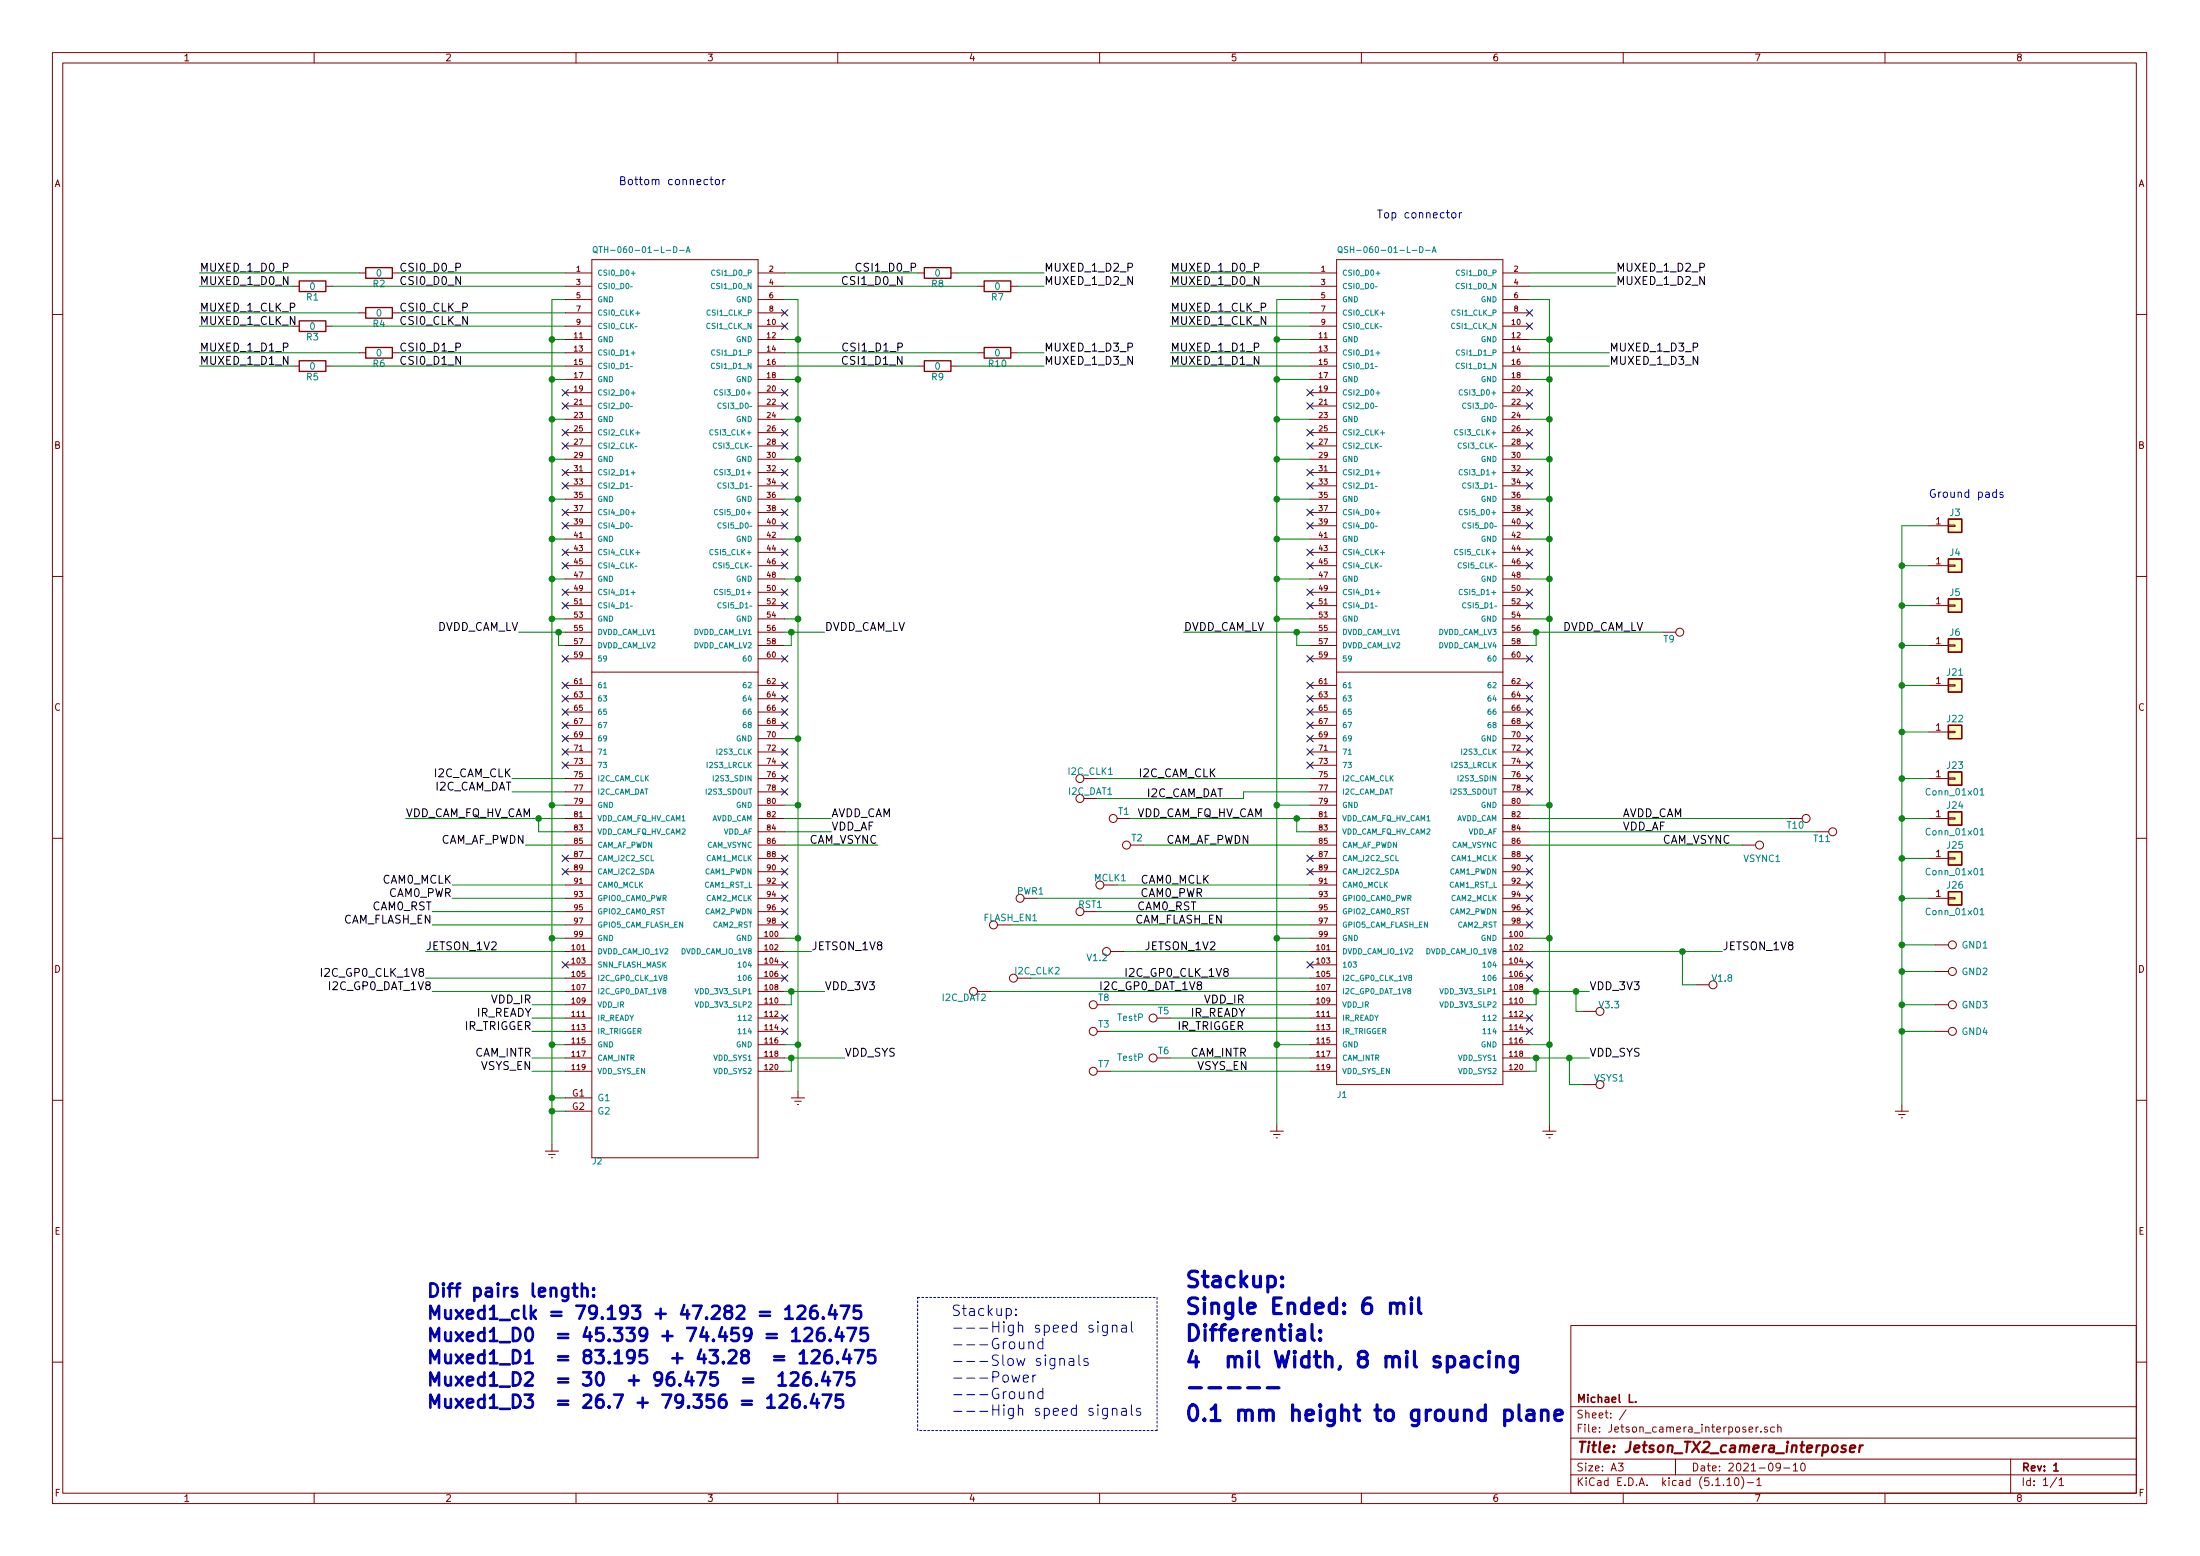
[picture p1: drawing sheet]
EESchema Schematic File Version 4
EELAYER 30 0
EELAYER END
$Descr A3 16535 11693
encoding utf-8
Sheet 1 1
Title "Jetson_TX2_camera_interposer"
Date "2021-09-10"
Rev "1"
Comp "Michael L."
Comment1 ""
Comment2 ""
Comment3 ""
Comment4 ""
$EndDescr
$Comp
L TX2_Symbols:QTH-060-01-L-D-A J2
U 1 1
P 4800 5050
F 0 "J2" H 4450 1350 45  0000 L BNN
F 1 "QTH-060-01-L-D-A" H 4450 8200 45  0000 L BNN
F 2 "TX2_Footprints:QTH-060-01-L-D-A" H 4480 8200 20  0001 C CNN
F 3 "" H 4450 8050 60  0001 C CNN
	1    4800 5050
	1    0    0    -1  
$EndComp
Text Notes 8900 10700 0    118  ~ 24
Stackup:\nSingle Ended: 6 mil\nDifferential:\n4  mil Width, 8 mil spacing\n-----\n0.1 mm height to ground plane\n
Text Label 3850 5850 2    60   ~ 0
I2C_CAM_CLK
Text Label 3850 5950 2    60   ~ 0
I2C_CAM_DAT
Text Label 3200 7350 2    60   ~ 0
I2C_GP0_CLK_1V8
Text Label 3250 7450 2    60   ~ 0
I2C_GP0_DAT_1V8
Text Label 3400 6650 2    60   ~ 0
CAM0_MCLK
Text Label 3400 6750 2    60   ~ 0
CAM0_PWR
Text Label 3250 6850 2    60   ~ 0
CAM0_RST
Text Label 3250 6950 2    60   ~ 0
CAM_FLASH_EN
Text Label 6600 6350 2    60   ~ 0
CAM_VSYNC
$Comp
L power:Earth #PWR01
U 1 1
P 4150 8600
F 0 "#PWR01" H 4150 8350 50  0001 C CNN
F 1 "Earth" H 4150 8450 50  0001 C CNN
F 2 "" H 4150 8600 50  0000 C CNN
F 3 "" H 4150 8600 50  0000 C CNN
	1    4150 8600
	1    0    0    -1  
$EndComp
$Comp
L power:Earth #PWR02
U 1 1
P 6000 8200
F 0 "#PWR02" H 6000 7950 50  0001 C CNN
F 1 "Earth" H 6000 8050 50  0001 C CNN
F 2 "" H 6000 8200 50  0000 C CNN
F 3 "" H 6000 8200 50  0000 C CNN
	1    6000 8200
	1    0    0    -1  
$EndComp
NoConn ~ 4250 7250
NoConn ~ 4250 6450
NoConn ~ 4250 6550
NoConn ~ 4250 4950
NoConn ~ 4250 5150
NoConn ~ 4250 5250
NoConn ~ 4250 5350
NoConn ~ 4250 5450
NoConn ~ 4250 5550
NoConn ~ 4250 5650
NoConn ~ 4250 5750
NoConn ~ 4250 4450
NoConn ~ 4250 4550
NoConn ~ 4250 4150
NoConn ~ 4250 4250
NoConn ~ 4250 3950
NoConn ~ 4250 3850
NoConn ~ 5900 7250
NoConn ~ 5900 7350
NoConn ~ 5900 7650
NoConn ~ 5900 7750
NoConn ~ 5900 6450
NoConn ~ 5900 6550
NoConn ~ 5900 6650
NoConn ~ 5900 5650
NoConn ~ 5900 5750
NoConn ~ 5900 5850
NoConn ~ 5900 5950
NoConn ~ 5900 5150
NoConn ~ 5900 5250
NoConn ~ 5900 5350
NoConn ~ 5900 5450
NoConn ~ 5900 4950
NoConn ~ 5900 4450
NoConn ~ 5900 4550
NoConn ~ 5900 4150
NoConn ~ 5900 4250
NoConn ~ 5900 3850
NoConn ~ 5900 3950
Text Label 6100 7150 0    60   ~ 0
JETSON_1V8
Text Notes 7150 10650 0    79   ~ 0
Stackup:\n---High speed signal\n---Ground\n---Slow signals\n---Power\n---Ground\n---High speed signals
$Comp
L TX2_Symbols:QSH-060-01-L-D-A J1
U 1 1
P 10400 5050
F 0 "J1" H 10050 1850 45  0000 L BNN
F 1 "QSH-060-01-L-D-A" H 10050 8200 45  0000 L BNN
F 2 "TX2_Footprints:QSH-060-01-L-D-A" H 10080 8200 20  0001 C CNN
F 3 "" H 10050 8050 60  0001 C CNN
	1    10400 5050
	1    0    0    -1  
$EndComp
Text Label 3200 7150 0    60   ~ 0
JETSON_1V2
Text Label 6900 2050 2    60   ~ 0
CSI1_D0_P
Text Label 6800 2150 2    60   ~ 0
CSI1_D0_N
Text Label 6800 2650 2    60   ~ 0
CSI1_D1_P
Text Label 6800 2750 2    60   ~ 0
CSI1_D1_N
Text Label 3000 2050 0    60   ~ 0
CSI0_D0_P
Text Label 3000 2150 0    60   ~ 0
CSI0_D0_N
Text Label 3000 2350 0    60   ~ 0
CSI0_CLK_P
Text Label 3000 2450 0    60   ~ 0
CSI0_CLK_N
Text Label 3000 2650 0    60   ~ 0
CSI0_D1_P
Text Label 3000 2750 0    60   ~ 0
CSI0_D1_N
Text Notes 4650 1400 0    60   ~ 0
Bottom connector
Text Notes 10350 1650 0    60   ~ 0
Top connector
$Comp
L TX2_Symbols:R R1
U 1 1
P 2350 2150
F 0 "R1" V 2430 2150 50  0000 C CNN
F 1 "0" V 2350 2150 50  0000 C CNN
F 2 "TX2_Footprints:R_0805" V 2280 2150 50  0001 C CNN
F 3 "" H 2350 2150 50  0001 C CNN
	1    2350 2150
	0    1    1    0   
$EndComp
$Comp
L TX2_Symbols:R R4
U 1 1
P 2850 2350
F 0 "R4" V 2930 2350 50  0000 C CNN
F 1 "0" V 2850 2350 50  0000 C CNN
F 2 "TX2_Footprints:R_0805" V 2780 2350 50  0001 C CNN
F 3 "" H 2850 2350 50  0001 C CNN
	1    2850 2350
	0    1    1    0   
$EndComp
$Comp
L TX2_Symbols:R R6
U 1 1
P 2850 2650
F 0 "R6" V 2930 2650 50  0000 C CNN
F 1 "0" V 2850 2650 50  0000 C CNN
F 2 "TX2_Footprints:R_0805" V 2780 2650 50  0001 C CNN
F 3 "" H 2850 2650 50  0001 C CNN
	1    2850 2650
	0    1    1    0   
$EndComp
$Comp
L TX2_Symbols:R R3
U 1 1
P 2350 2450
F 0 "R3" V 2430 2450 50  0000 C CNN
F 1 "0" V 2350 2450 50  0000 C CNN
F 2 "TX2_Footprints:R_0805" V 2280 2450 50  0001 C CNN
F 3 "" H 2350 2450 50  0001 C CNN
	1    2350 2450
	0    1    1    0   
$EndComp
$Comp
L TX2_Symbols:R R5
U 1 1
P 2350 2750
F 0 "R5" V 2430 2750 50  0000 C CNN
F 1 "0" V 2350 2750 50  0000 C CNN
F 2 "TX2_Footprints:R_0805" V 2280 2750 50  0001 C CNN
F 3 "" H 2350 2750 50  0001 C CNN
	1    2350 2750
	0    1    1    0   
$EndComp
$Comp
L TX2_Symbols:R R7
U 1 1
P 7500 2150
F 0 "R7" V 7580 2150 50  0000 C CNN
F 1 "0" V 7500 2150 50  0000 C CNN
F 2 "TX2_Footprints:R_0805" V 7430 2150 50  0001 C CNN
F 3 "" H 7500 2150 50  0001 C CNN
	1    7500 2150
	0    1    1    0   
$EndComp
$Comp
L TX2_Symbols:R R8
U 1 1
P 7050 2050
F 0 "R8" V 7130 2050 50  0000 C CNN
F 1 "0" V 7050 2050 50  0000 C CNN
F 2 "TX2_Footprints:R_0805" V 6980 2050 50  0001 C CNN
F 3 "" H 7050 2050 50  0001 C CNN
	1    7050 2050
	0    1    1    0   
$EndComp
$Comp
L TX2_Symbols:R R10
U 1 1
P 7500 2650
F 0 "R10" V 7580 2650 50  0000 C CNN
F 1 "0" V 7500 2650 50  0000 C CNN
F 2 "TX2_Footprints:R_0805" V 7430 2650 50  0001 C CNN
F 3 "" H 7500 2650 50  0001 C CNN
	1    7500 2650
	0    1    1    0   
$EndComp
$Comp
L TX2_Symbols:R R9
U 1 1
P 7050 2750
F 0 "R9" V 7130 2750 50  0000 C CNN
F 1 "0" V 7050 2750 50  0000 C CNN
F 2 "TX2_Footprints:R_0805" V 6980 2750 50  0001 C CNN
F 3 "" H 7050 2750 50  0001 C CNN
	1    7050 2750
	0    1    1    0   
$EndComp
Text Label 7850 2050 0    60   ~ 0
MUXED_1_D2_P
Text Label 7850 2150 0    60   ~ 0
MUXED_1_D2_N
Text Label 7850 2650 0    60   ~ 0
MUXED_1_D3_P
Text Label 7850 2750 0    60   ~ 0
MUXED_1_D3_N
Text Label 1500 2050 0    60   ~ 0
MUXED_1_D0_P
Text Label 1500 2150 0    60   ~ 0
MUXED_1_D0_N
Text Label 1500 2350 0    60   ~ 0
MUXED_1_CLK_P
Text Label 1500 2450 0    60   ~ 0
MUXED_1_CLK_N
Text Label 1500 2650 0    60   ~ 0
MUXED_1_D1_P
Text Label 1500 2750 0    60   ~ 0
MUXED_1_D1_N
NoConn ~ 5900 3250
NoConn ~ 5900 3350
NoConn ~ 5900 3550
NoConn ~ 5900 3650
Text Label 12150 2050 0    60   ~ 0
MUXED_1_D2_P
Text Label 12150 2150 0    60   ~ 0
MUXED_1_D2_N
Text Label 12100 2650 0    60   ~ 0
MUXED_1_D3_P
Text Label 12100 2750 0    60   ~ 0
MUXED_1_D3_N
Text Label 8800 2050 0    60   ~ 0
MUXED_1_D0_P
Text Label 8800 2150 0    60   ~ 0
MUXED_1_D0_N
Text Label 8800 2350 0    60   ~ 0
MUXED_1_CLK_P
Text Label 8800 2450 0    60   ~ 0
MUXED_1_CLK_N
Text Label 8800 2650 0    60   ~ 0
MUXED_1_D1_P
Text Label 8800 2750 0    60   ~ 0
MUXED_1_D1_N
$Comp
L TX2_Symbols:Conn_01x01 J3
U 1 1
P 14700 3950
F 0 "J3" H 14700 4050 50  0000 C CNN
F 1 "Conn_01x01" H 14700 3850 50  0001 C CNN
F 2 "TX2_Footprints:ground_probe" H 14700 3950 50  0001 C CNN
F 3 "" H 14700 3950 50  0001 C CNN
	1    14700 3950
	1    0    0    -1  
$EndComp
Text Notes 14500 3750 0    60   ~ 0
Ground pads
$Comp
L TX2_Symbols:Conn_01x01 J4
U 1 1
P 14700 4250
F 0 "J4" H 14700 4350 50  0000 C CNN
F 1 "Conn_01x01" H 14700 4150 50  0001 C CNN
F 2 "TX2_Footprints:ground_probe" H 14700 4250 50  0001 C CNN
F 3 "" H 14700 4250 50  0001 C CNN
	1    14700 4250
	1    0    0    -1  
$EndComp
$Comp
L TX2_Symbols:Conn_01x01 J5
U 1 1
P 14700 4550
F 0 "J5" H 14700 4650 50  0000 C CNN
F 1 "Conn_01x01" H 14700 4450 50  0001 C CNN
F 2 "TX2_Footprints:ground_probe" H 14700 4550 50  0001 C CNN
F 3 "" H 14700 4550 50  0001 C CNN
	1    14700 4550
	1    0    0    -1  
$EndComp
$Comp
L TX2_Symbols:Conn_01x01 J6
U 1 1
P 14700 4850
F 0 "J6" H 14700 4950 50  0000 C CNN
F 1 "Conn_01x01" H 14700 4750 50  0001 C CNN
F 2 "TX2_Footprints:ground_probe" H 14700 4850 50  0001 C CNN
F 3 "" H 14700 4850 50  0001 C CNN
	1    14700 4850
	1    0    0    -1  
$EndComp
$Comp
L power:Earth #PWR05
U 1 1
P 14300 8300
F 0 "#PWR05" H 14300 8050 50  0001 C CNN
F 1 "Earth" H 14300 8150 50  0001 C CNN
F 2 "" H 14300 8300 50  0000 C CNN
F 3 "" H 14300 8300 50  0000 C CNN
	1    14300 8300
	1    0    0    -1  
$EndComp
NoConn ~ 5900 2950
NoConn ~ 5900 3050
NoConn ~ 4250 2950
NoConn ~ 4250 3050
NoConn ~ 4250 3250
NoConn ~ 4250 3350
NoConn ~ 4250 3550
NoConn ~ 4250 3650
NoConn ~ 5900 2350
NoConn ~ 5900 2450
NoConn ~ 11500 2350
NoConn ~ 11500 2450
Text Notes 3200 10600 0    98   ~ 20
Diff pairs length:\nMuxed1_clk = 79.193 + 47.282 = 126.475\nMuxed1_D0  = 45.339 + 74.459 = 126.475\nMuxed1_D1  = 83.195  + 43.28  = 126.475\nMuxed1_D2  = 30  + 96.475  =  126.475\nMuxed1_D3  = 26.7 + 79.356 = 126.475
$Comp
L TX2_Symbols:Conn_01x01 J21
U 1 1
P 14700 5150
F 0 "J21" H 14700 5250 50  0000 C CNN
F 1 "Conn_01x01" H 14700 5050 50  0001 C CNN
F 2 "TX2_Footprints:ground_probe" H 14700 5150 50  0001 C CNN
F 3 "" H 14700 5150 50  0001 C CNN
	1    14700 5150
	1    0    0    -1  
$EndComp
$Comp
L TX2_Symbols:Conn_01x01 J23
U 1 1
P 14700 5850
F 0 "J23" H 14700 5950 50  0000 C CNN
F 1 "Conn_01x01" H 14700 5750 50  0000 C CNN
F 2 "TX2_Footprints:ground_probe" H 14700 5850 50  0001 C CNN
F 3 "" H 14700 5850 50  0001 C CNN
	1    14700 5850
	1    0    0    -1  
$EndComp
$Comp
L TX2_Symbols:Conn_01x01 J22
U 1 1
P 14700 5500
F 0 "J22" H 14700 5600 50  0000 C CNN
F 1 "Conn_01x01" H 14700 5400 50  0001 C CNN
F 2 "TX2_Footprints:ground_probe" H 14700 5500 50  0001 C CNN
F 3 "" H 14700 5500 50  0001 C CNN
	1    14700 5500
	1    0    0    -1  
$EndComp
$Comp
L TX2_Symbols:Conn_01x01 J24
U 1 1
P 14700 6150
F 0 "J24" H 14700 6250 50  0000 C CNN
F 1 "Conn_01x01" H 14700 6050 50  0000 C CNN
F 2 "TX2_Footprints:ground_probe" H 14700 6150 50  0001 C CNN
F 3 "" H 14700 6150 50  0001 C CNN
	1    14700 6150
	1    0    0    -1  
$EndComp
$Comp
L TX2_Symbols:Conn_01x01 J25
U 1 1
P 14700 6450
F 0 "J25" H 14700 6550 50  0000 C CNN
F 1 "Conn_01x01" H 14700 6350 50  0000 C CNN
F 2 "TX2_Footprints:ground_probe" H 14700 6450 50  0001 C CNN
F 3 "" H 14700 6450 50  0001 C CNN
	1    14700 6450
	1    0    0    -1  
$EndComp
NoConn ~ 11500 6450
NoConn ~ 11500 6550
NoConn ~ 11500 6650
NoConn ~ 5900 6750
NoConn ~ 5900 6850
NoConn ~ 5900 6950
NoConn ~ 11500 6750
NoConn ~ 11500 6850
NoConn ~ 11500 6950
NoConn ~ 11500 7250
NoConn ~ 11500 7350
NoConn ~ 11500 7650
NoConn ~ 11500 7750
$Comp
L power:Earth #PWR03
U 1 1
P 9600 8450
F 0 "#PWR03" H 9600 8200 50  0001 C CNN
F 1 "Earth" H 9600 8300 50  0001 C CNN
F 2 "" H 9600 8450 50  0000 C CNN
F 3 "" H 9600 8450 50  0000 C CNN
	1    9600 8450
	1    0    0    -1  
$EndComp
$Comp
L power:Earth #PWR04
U 1 1
P 11650 8450
F 0 "#PWR04" H 11650 8200 50  0001 C CNN
F 1 "Earth" H 11650 8300 50  0001 C CNN
F 2 "" H 11650 8450 50  0000 C CNN
F 3 "" H 11650 8450 50  0000 C CNN
	1    11650 8450
	1    0    0    -1  
$EndComp
NoConn ~ 9850 7250
NoConn ~ 9850 4950
NoConn ~ 9850 5150
NoConn ~ 9850 5250
NoConn ~ 9850 5350
NoConn ~ 9850 5450
NoConn ~ 9850 5550
NoConn ~ 9850 5650
NoConn ~ 9850 5750
NoConn ~ 9850 6450
NoConn ~ 9850 6550
Text Label 9150 5850 2    60   ~ 0
I2C_CAM_CLK
Text Label 9200 6000 2    60   ~ 0
I2C_CAM_DAT
Text Label 9100 6650 2    60   ~ 0
CAM0_MCLK
Text Label 9050 6750 2    60   ~ 0
CAM0_PWR
Text Label 9000 6850 2    60   ~ 0
CAM0_RST
Text Label 9200 6950 2    60   ~ 0
CAM_FLASH_EN
Text Label 9150 7150 2    60   ~ 0
JETSON_1V2
Text Label 9250 7350 2    60   ~ 0
I2C_GP0_CLK_1V8
Text Label 9050 7450 2    60   ~ 0
I2C_GP0_DAT_1V8
Text Label 12500 6350 0    60   ~ 0
CAM_VSYNC
Text Label 12950 7150 0    60   ~ 0
JETSON_1V8
NoConn ~ 11500 2950
NoConn ~ 11500 3050
NoConn ~ 11500 3250
NoConn ~ 11500 3350
NoConn ~ 11500 3550
NoConn ~ 11500 3650
NoConn ~ 11500 3850
NoConn ~ 11500 3950
NoConn ~ 11500 4150
NoConn ~ 11500 4250
NoConn ~ 11500 4450
NoConn ~ 11500 4550
NoConn ~ 11500 4950
NoConn ~ 11500 5150
NoConn ~ 11500 5250
NoConn ~ 11500 5350
NoConn ~ 11500 5450
NoConn ~ 11500 5550
NoConn ~ 11500 5650
NoConn ~ 11500 5750
NoConn ~ 11500 5850
NoConn ~ 11500 5950
NoConn ~ 9850 2950
NoConn ~ 9850 3050
NoConn ~ 9850 3250
NoConn ~ 9850 3350
NoConn ~ 9850 3550
NoConn ~ 9850 3650
NoConn ~ 9850 3850
NoConn ~ 9850 3950
NoConn ~ 9850 4150
NoConn ~ 9850 4250
NoConn ~ 9850 4450
NoConn ~ 9850 4550
Text Label 8900 4750 0    60   ~ 0
DVDD_CAM_LV
Text Label 11750 4750 0    60   ~ 0
DVDD_CAM_LV
Text Label 6200 4750 0    60   ~ 0
DVDD_CAM_LV
Text Label 3900 4750 2    60   ~ 0
DVDD_CAM_LV
Text Label 6350 7950 0    60   ~ 0
VDD_SYS
Text Label 11950 7950 0    60   ~ 0
VDD_SYS
Text Label 6200 7450 0    60   ~ 0
VDD_3V3
Text Label 11950 7450 0    60   ~ 0
VDD_3V3
Text Label 12200 6150 0    60   ~ 0
AVDD_CAM
Text Label 12200 6250 0    60   ~ 0
VDD_AF
Text Label 6250 6150 0    60   ~ 0
AVDD_CAM
Text Label 6250 6250 0    60   ~ 0
VDD_AF
Text Label 3050 6150 0    60   ~ 0
VDD_CAM_FQ_HV_CAM
Text Label 9500 6150 2    60   ~ 0
VDD_CAM_FQ_HV_CAM
Text Label 9050 7550 0    60   ~ 0
VDD_IR
Text Label 8950 7650 0    60   ~ 0
IR_READY
Text Label 8850 7750 0    60   ~ 0
IR_TRIGGER
Text Label 8950 7950 0    60   ~ 0
CAM_INTR
Text Label 9000 8050 0    60   ~ 0
VSYS_EN
Text Label 4000 7550 2    60   ~ 0
VDD_IR
Text Label 4000 7650 2    60   ~ 0
IR_READY
Text Label 4000 7750 2    60   ~ 0
IR_TRIGGER
Text Label 4000 7950 2    60   ~ 0
CAM_INTR
Text Label 4000 8050 2    60   ~ 0
VSYS_EN
Text Label 3950 6350 2    60   ~ 0
CAM_AF_PWDN
Text Label 9400 6350 2    60   ~ 0
CAM_AF_PWDN
$Comp
L TX2_Symbols:TEST_1P VSYS1
U 1 1
P 11900 8150
F 0 "VSYS1" V 11850 8350 50  0000 C CNN
F 1 "TestP" V 12000 8300 50  0001 C CNN
F 2 "TX2_Footprints:test_point" H 12100 8150 50  0001 C CNN
F 3 "" H 12100 8150 50  0001 C CNN
	1    11900 8150
	0    1    1    0   
$EndComp
$Comp
L TX2_Symbols:TEST_1P V3.3
U 1 1
P 11900 7600
F 0 "V3.3" V 11850 7800 50  0000 C CNN
F 1 "TestP" V 12000 7750 50  0001 C CNN
F 2 "TX2_Footprints:test_point" H 12100 7600 50  0001 C CNN
F 3 "" H 12100 7600 50  0001 C CNN
	1    11900 7600
	0    1    1    0   
$EndComp
Wire Wire Line
	11500 7150 12650 7150
Wire Wire Line
	11500 6350 13100 6350
Wire Wire Line
	8250 6850 9850 6850
Wire Wire Line
	8450 7150 9850 7150
Wire Wire Line
	7750 7350 9850 7350
Wire Wire Line
	7450 7450 9850 7450
Wire Wire Line
	7600 6950 9850 6950
Wire Wire Line
	7800 6750 9850 6750
Wire Wire Line
	8400 6650 9850 6650
Wire Wire Line
	9350 6000 9350 5950
Wire Wire Line
	8250 6000 9350 6000
Wire Wire Line
	8250 5850 9850 5850
Wire Wire Line
	9350 5950 9850 5950
Connection ~ 9600 6050
Wire Wire Line
	9600 6050 9850 6050
Connection ~ 11650 3150
Wire Wire Line
	11650 3150 11500 3150
Connection ~ 11650 2850
Wire Wire Line
	11650 2850 11500 2850
Connection ~ 11650 2550
Wire Wire Line
	11500 2250 11650 2250
Connection ~ 11650 3450
Wire Wire Line
	11500 2550 11650 2550
Connection ~ 11650 3750
Wire Wire Line
	11650 3750 11500 3750
Connection ~ 11650 4050
Wire Wire Line
	11650 4050 11500 4050
Connection ~ 11650 4350
Wire Wire Line
	11650 3450 11500 3450
Connection ~ 11650 4650
Wire Wire Line
	11650 4350 11500 4350
Connection ~ 11650 6050
Wire Wire Line
	11650 4650 11500 4650
Connection ~ 11650 7050
Wire Wire Line
	11650 6050 11500 6050
Wire Wire Line
	11650 2250 11650 2550
Connection ~ 9600 7050
Wire Wire Line
	9600 7050 9850 7050
Wire Wire Line
	11650 7050 11500 7050
Connection ~ 14300 6750
Wire Wire Line
	14300 6750 14500 6750
Connection ~ 14300 6450
Wire Wire Line
	14300 6450 14500 6450
Connection ~ 14300 6150
Wire Wire Line
	14300 6150 14500 6150
Connection ~ 14300 5850
Wire Wire Line
	14300 5850 14500 5850
Connection ~ 14300 5500
Wire Wire Line
	14300 5500 14500 5500
Connection ~ 14300 5150
Wire Wire Line
	14300 5150 14500 5150
Wire Wire Line
	14300 3950 14300 4250
Connection ~ 14300 4850
Wire Wire Line
	14300 4850 14500 4850
Connection ~ 14300 4550
Wire Wire Line
	14300 4550 14500 4550
Connection ~ 14300 4250
Wire Wire Line
	14500 4250 14300 4250
Wire Wire Line
	14500 3950 14300 3950
Wire Wire Line
	9850 2750 8800 2750
Wire Wire Line
	9850 2650 8800 2650
Wire Wire Line
	9850 2450 8800 2450
Wire Wire Line
	9850 2350 8800 2350
Connection ~ 9600 4650
Wire Wire Line
	9600 4650 9850 4650
Connection ~ 9600 4350
Wire Wire Line
	9600 4350 9850 4350
Connection ~ 9600 4050
Wire Wire Line
	9600 4050 9850 4050
Connection ~ 9600 3750
Wire Wire Line
	9600 3750 9850 3750
Connection ~ 9600 3450
Wire Wire Line
	9600 3450 9850 3450
Connection ~ 9600 3150
Wire Wire Line
	9600 3150 9850 3150
Connection ~ 9600 2850
Wire Wire Line
	9600 2850 9850 2850
Connection ~ 9600 2550
Wire Wire Line
	9850 2550 9600 2550
Wire Wire Line
	9600 2250 9600 2550
Wire Wire Line
	9850 2250 9600 2250
Wire Wire Line
	8800 2150 9850 2150
Wire Wire Line
	9850 2050 8800 2050
Wire Wire Line
	11500 2750 12100 2750
Wire Wire Line
	11500 2650 12100 2650
Wire Wire Line
	11500 2150 12150 2150
Wire Wire Line
	11500 2050 12150 2050
Wire Wire Line
	7200 2750 7850 2750
Wire Wire Line
	7650 2650 7850 2650
Wire Wire Line
	7650 2150 7850 2150
Wire Wire Line
	7200 2050 7850 2050
Wire Wire Line
	2200 2750 1500 2750
Wire Wire Line
	2700 2650 1500 2650
Wire Wire Line
	2200 2450 1500 2450
Wire Wire Line
	2700 2350 1500 2350
Wire Wire Line
	2700 2050 1500 2050
Wire Wire Line
	2200 2150 1500 2150
Connection ~ 4150 8350
Wire Wire Line
	4150 8350 4250 8350
Connection ~ 4150 8250
Wire Wire Line
	4150 8250 4250 8250
Wire Wire Line
	3200 7150 4250 7150
Wire Notes Line
	6900 10750 6900 9750
Wire Notes Line
	8700 10750 6900 10750
Wire Notes Line
	8700 9750 8700 10750
Wire Notes Line
	6900 9750 8700 9750
Wire Wire Line
	5900 7150 6100 7150
Connection ~ 6000 7050
Connection ~ 6000 6050
Wire Wire Line
	6000 7050 5900 7050
Connection ~ 6000 5550
Wire Wire Line
	6000 6050 5900 6050
Connection ~ 6000 4650
Wire Wire Line
	6000 5550 5900 5550
Connection ~ 6000 4350
Wire Wire Line
	6000 4650 5900 4650
Connection ~ 6000 4050
Wire Wire Line
	6000 4350 5900 4350
Connection ~ 6000 3750
Wire Wire Line
	6000 4050 5900 4050
Connection ~ 6000 3450
Wire Wire Line
	6000 3750 5900 3750
Connection ~ 6000 3150
Wire Wire Line
	6000 3450 5900 3450
Connection ~ 6000 2850
Wire Wire Line
	6000 3150 5900 3150
Connection ~ 6000 2550
Wire Wire Line
	6000 2850 5900 2850
Wire Wire Line
	6000 2550 5900 2550
Wire Wire Line
	6000 2250 6000 2550
Wire Wire Line
	5900 2250 6000 2250
Connection ~ 4150 6050
Connection ~ 4150 7050
Connection ~ 4150 4650
Wire Wire Line
	4150 6050 4250 6050
Connection ~ 4150 4350
Wire Wire Line
	4150 4650 4250 4650
Connection ~ 4150 4050
Wire Wire Line
	4150 4350 4250 4350
Connection ~ 4150 3750
Wire Wire Line
	4150 4050 4250 4050
Connection ~ 4150 3450
Wire Wire Line
	4150 3750 4250 3750
Connection ~ 4150 3150
Wire Wire Line
	4150 3450 4250 3450
Connection ~ 4150 2850
Wire Wire Line
	4150 3150 4250 3150
Connection ~ 4150 2550
Wire Wire Line
	4150 2850 4250 2850
Wire Wire Line
	4150 2550 4250 2550
Wire Wire Line
	4250 2250 4150 2250
Wire Wire Line
	4150 2250 4150 2550
Wire Wire Line
	4150 7050 4250 7050
Wire Wire Line
	5900 6350 6600 6350
Wire Wire Line
	3250 6950 4250 6950
Wire Wire Line
	3250 6850 4250 6850
Wire Wire Line
	3400 6750 4250 6750
Wire Wire Line
	3400 6650 4250 6650
Wire Wire Line
	3250 7450 4250 7450
Wire Wire Line
	3200 7350 4250 7350
Wire Wire Line
	3850 5950 4250 5950
Wire Wire Line
	3850 5850 4250 5850
Wire Wire Line
	5900 2750 6900 2750
Wire Wire Line
	5900 2650 7350 2650
Wire Wire Line
	5900 2150 7350 2150
Wire Wire Line
	5900 2050 6900 2050
Wire Wire Line
	2500 2750 4250 2750
Wire Wire Line
	4250 2650 3000 2650
Wire Wire Line
	2500 2450 4250 2450
Wire Wire Line
	3000 2350 4250 2350
Wire Wire Line
	2500 2150 4250 2150
Wire Wire Line
	3000 2050 4250 2050
Wire Wire Line
	8900 4750 9750 4750
Wire Wire Line
	9850 4850 9750 4850
Wire Wire Line
	9750 4850 9750 4750
Connection ~ 9750 4750
Wire Wire Line
	11500 4750 11550 4750
Wire Wire Line
	11500 4850 11550 4850
Wire Wire Line
	11550 4850 11550 4750
Connection ~ 11550 4750
Wire Wire Line
	5900 4750 5950 4750
Wire Wire Line
	5900 4850 5950 4850
Wire Wire Line
	5950 4850 5950 4750
Connection ~ 5950 4750
Wire Wire Line
	3900 4750 4200 4750
Wire Wire Line
	4250 4850 4200 4850
Wire Wire Line
	4200 4850 4200 4750
Connection ~ 4200 4750
Wire Wire Line
	5900 7950 5950 7950
Wire Wire Line
	5900 8050 5950 8050
Wire Wire Line
	5950 8050 5950 7950
Connection ~ 5950 7950
Wire Wire Line
	5900 7850 6000 7850
Connection ~ 6000 7850
Wire Wire Line
	4250 7850 4150 7850
Connection ~ 4150 7850
Wire Wire Line
	11500 7850 11650 7850
Connection ~ 11650 7850
Wire Wire Line
	11500 7950 11550 7950
Wire Wire Line
	11500 8050 11550 8050
Wire Wire Line
	11550 8050 11550 7950
Connection ~ 11550 7950
Wire Wire Line
	9850 7850 9600 7850
Connection ~ 9600 7850
Wire Wire Line
	5900 7450 5950 7450
Wire Wire Line
	5900 7550 5950 7550
Wire Wire Line
	5950 7550 5950 7450
Connection ~ 5950 7450
Wire Wire Line
	11500 7450 11550 7450
Wire Wire Line
	11500 7550 11550 7550
Wire Wire Line
	11550 7550 11550 7450
Connection ~ 11550 7450
Wire Wire Line
	11500 6150 13450 6150
Wire Wire Line
	11500 6250 13650 6250
Wire Wire Line
	5900 6150 6250 6150
Wire Wire Line
	5900 6250 6250 6250
Wire Wire Line
	3050 6150 4050 6150
Wire Wire Line
	4250 6250 4050 6250
Wire Wire Line
	4050 6250 4050 6150
Connection ~ 4050 6150
Wire Wire Line
	8500 6150 9750 6150
Wire Wire Line
	9850 6250 9750 6250
Wire Wire Line
	9750 6250 9750 6150
Connection ~ 9750 6150
Wire Wire Line
	9850 7550 8350 7550
Wire Wire Line
	9850 7650 8800 7650
Wire Wire Line
	9850 7750 8350 7750
Wire Wire Line
	9850 7950 8800 7950
Wire Wire Line
	9850 8050 8350 8050
Wire Wire Line
	4250 7550 4000 7550
Wire Wire Line
	4250 7650 4000 7650
Wire Wire Line
	4250 7750 4000 7750
Wire Wire Line
	4250 7950 4000 7950
Wire Wire Line
	4250 8050 4000 8050
Wire Wire Line
	4250 6350 3950 6350
Wire Wire Line
	8600 6350 9850 6350
Wire Wire Line
	11900 8150 11800 8150
Wire Wire Line
	11800 8150 11800 7950
Connection ~ 11800 7950
Wire Wire Line
	11900 7600 11850 7600
Wire Wire Line
	11850 7600 11850 7450
Connection ~ 11850 7450
$Comp
L TX2_Symbols:TEST_1P V1.8
U 1 1
P 12750 7400
F 0 "V1.8" V 12700 7600 50  0000 C CNN
F 1 "TestP" V 12850 7550 50  0001 C CNN
F 2 "TX2_Footprints:test_point" H 12950 7400 50  0001 C CNN
F 3 "" H 12950 7400 50  0001 C CNN
	1    12750 7400
	0    1    1    0   
$EndComp
Wire Wire Line
	12650 7150 12650 7400
Wire Wire Line
	12650 7400 12750 7400
Connection ~ 12650 7150
$Comp
L TX2_Symbols:TEST_1P V1.2
U 1 1
P 8450 7150
F 0 "V1.2" V 8400 7350 50  0000 C CNN
F 1 "TestP" V 8550 7300 50  0001 C CNN
F 2 "TX2_Footprints:test_point" H 8650 7150 50  0001 C CNN
F 3 "" H 8650 7150 50  0001 C CNN
	1    8450 7150
	0    -1   -1   0   
$EndComp
$Comp
L TX2_Symbols:TEST_1P PWR1
U 1 1
P 7800 6750
F 0 "PWR1" V 7850 6800 50  0000 C CNN
F 1 "TestP" V 7800 7050 50  0001 C CNN
F 2 "TX2_Footprints:test_point" H 8000 6750 50  0001 C CNN
F 3 "" H 8000 6750 50  0001 C CNN
	1    7800 6750
	0    -1   -1   0   
$EndComp
$Comp
L TX2_Symbols:TEST_1P FLASH_EN1
U 1 1
P 7600 6950
F 0 "FLASH_EN1" V 7650 6950 50  0000 C CNN
F 1 "TestP" V 7600 7250 50  0001 C CNN
F 2 "TX2_Footprints:test_point" H 7800 6950 50  0001 C CNN
F 3 "" H 7800 6950 50  0001 C CNN
	1    7600 6950
	0    -1   -1   0   
$EndComp
$Comp
L TX2_Symbols:TEST_1P MCLK1
U 1 1
P 8400 6650
F 0 "MCLK1" V 8450 6700 50  0000 C CNN
F 1 "TestP" V 8400 6950 50  0001 C CNN
F 2 "TX2_Footprints:test_point" H 8600 6650 50  0001 C CNN
F 3 "" H 8600 6650 50  0001 C CNN
	1    8400 6650
	0    -1   -1   0   
$EndComp
$Comp
L TX2_Symbols:TEST_1P RST1
U 1 1
P 8250 6850
F 0 "RST1" V 8300 6900 50  0000 C CNN
F 1 "TestP" V 8250 7150 50  0001 C CNN
F 2 "TX2_Footprints:test_point" H 8450 6850 50  0001 C CNN
F 3 "" H 8450 6850 50  0001 C CNN
	1    8250 6850
	0    -1   -1   0   
$EndComp
$Comp
L TX2_Symbols:TEST_1P I2C_DAT2
U 1 1
P 7450 7450
F 0 "I2C_DAT2" V 7400 7650 50  0000 C CNN
F 1 "TestP" V 7450 7800 50  0001 C CNN
F 2 "TX2_Footprints:test_point" H 7650 7450 50  0001 C CNN
F 3 "" H 7650 7450 50  0001 C CNN
	1    7450 7450
	0    -1   -1   0   
$EndComp
$Comp
L TX2_Symbols:TEST_1P I2C_CLK2
U 1 1
P 7750 7350
F 0 "I2C_CLK2" V 7800 7300 50  0000 C CNN
F 1 "TestP" V 7750 7600 50  0001 C CNN
F 2 "TX2_Footprints:test_point" H 7950 7350 50  0001 C CNN
F 3 "" H 7950 7350 50  0001 C CNN
	1    7750 7350
	0    -1   -1   0   
$EndComp
$Comp
L TX2_Symbols:TEST_1P VSYNC1
U 1 1
P 13100 6350
F 0 "VSYNC1" V 13200 6500 50  0000 C CNN
F 1 "TestP" V 13200 6500 50  0001 C CNN
F 2 "TX2_Footprints:test_point" H 13300 6350 50  0001 C CNN
F 3 "" H 13300 6350 50  0001 C CNN
	1    13100 6350
	0    1    1    0   
$EndComp
$Comp
L TX2_Symbols:TEST_1P I2C_CLK1
U 1 1
P 8250 5850
F 0 "I2C_CLK1" V 8300 5900 50  0000 C CNN
F 1 "TestP" V 8250 6150 50  0001 C CNN
F 2 "TX2_Footprints:test_point" H 8450 5850 50  0001 C CNN
F 3 "" H 8450 5850 50  0001 C CNN
	1    8250 5850
	0    -1   -1   0   
$EndComp
$Comp
L TX2_Symbols:TEST_1P I2C_DAT1
U 1 1
P 8250 6000
F 0 "I2C_DAT1" V 8300 6050 50  0000 C CNN
F 1 "TestP" V 8250 6300 50  0001 C CNN
F 2 "TX2_Footprints:test_point" H 8450 6000 50  0001 C CNN
F 3 "" H 8450 6000 50  0001 C CNN
	1    8250 6000
	0    -1   -1   0   
$EndComp
Wire Wire Line
	14550 7100 14300 7100
Connection ~ 14300 7100
Wire Wire Line
	14550 7300 14300 7300
Connection ~ 14300 7300
Wire Wire Line
	14550 7550 14300 7550
Connection ~ 14300 7550
Wire Wire Line
	14550 7750 14300 7750
Connection ~ 14300 7750
$Comp
L TX2_Symbols:TEST_1P T9
U 1 1
P 12500 4750
F 0 "T9" V 12550 4800 50  0000 C CNN
F 1 "TestP" V 12500 5050 50  0001 C CNN
F 2 "TX2_Footprints:test_point" H 12700 4750 50  0001 C CNN
F 3 "" H 12700 4750 50  0001 C CNN
	1    12500 4750
	0    1    1    0   
$EndComp
$Comp
L TX2_Symbols:TEST_1P T8
U 1 1
P 8350 7550
F 0 "T8" V 8400 7600 50  0000 C CNN
F 1 "TestP" V 8350 7850 50  0001 C CNN
F 2 "TX2_Footprints:test_point" H 8550 7550 50  0001 C CNN
F 3 "" H 8550 7550 50  0001 C CNN
	1    8350 7550
	0    -1   -1   0   
$EndComp
$Comp
L TX2_Symbols:TEST_1P T5
U 1 1
P 8800 7650
F 0 "T5" V 8850 7700 50  0000 C CNN
F 1 "TestP" V 8800 7950 50  0000 C CNN
F 2 "TX2_Footprints:test_point" H 9000 7650 50  0001 C CNN
F 3 "" H 9000 7650 50  0001 C CNN
	1    8800 7650
	0    -1   -1   0   
$EndComp
$Comp
L TX2_Symbols:TEST_1P T3
U 1 1
P 8350 7750
F 0 "T3" V 8400 7800 50  0000 C CNN
F 1 "TestP" V 8350 8050 50  0001 C CNN
F 2 "TX2_Footprints:test_point" H 8550 7750 50  0001 C CNN
F 3 "" H 8550 7750 50  0001 C CNN
	1    8350 7750
	0    -1   -1   0   
$EndComp
$Comp
L TX2_Symbols:TEST_1P T6
U 1 1
P 8800 7950
F 0 "T6" V 8850 8000 50  0000 C CNN
F 1 "TestP" V 8800 8250 50  0000 C CNN
F 2 "TX2_Footprints:test_point" H 9000 7950 50  0001 C CNN
F 3 "" H 9000 7950 50  0001 C CNN
	1    8800 7950
	0    -1   -1   0   
$EndComp
$Comp
L TX2_Symbols:TEST_1P T7
U 1 1
P 8350 8050
F 0 "T7" V 8400 8100 50  0000 C CNN
F 1 "TestP" V 8350 8350 50  0001 C CNN
F 2 "TX2_Footprints:test_point" H 8550 8050 50  0001 C CNN
F 3 "" H 8550 8050 50  0001 C CNN
	1    8350 8050
	0    -1   -1   0   
$EndComp
$Comp
L TX2_Symbols:TEST_1P T1
U 1 1
P 8500 6150
F 0 "T1" V 8550 6200 50  0000 C CNN
F 1 "TestP" V 8500 6450 50  0001 C CNN
F 2 "TX2_Footprints:test_point" H 8700 6150 50  0001 C CNN
F 3 "" H 8700 6150 50  0001 C CNN
	1    8500 6150
	0    -1   -1   0   
$EndComp
$Comp
L TX2_Symbols:TEST_1P T2
U 1 1
P 8600 6350
F 0 "T2" V 8650 6400 50  0000 C CNN
F 1 "TestP" V 8600 6650 50  0001 C CNN
F 2 "TX2_Footprints:test_point" H 8800 6350 50  0001 C CNN
F 3 "" H 8800 6350 50  0001 C CNN
	1    8600 6350
	0    -1   -1   0   
$EndComp
$Comp
L TX2_Symbols:TEST_1P T10
U 1 1
P 13450 6150
F 0 "T10" V 13500 6200 50  0000 C CNN
F 1 "TestP" V 13450 6450 50  0001 C CNN
F 2 "TX2_Footprints:test_point" H 13650 6150 50  0001 C CNN
F 3 "" H 13650 6150 50  0001 C CNN
	1    13450 6150
	0    1    1    0   
$EndComp
$Comp
L TX2_Symbols:TEST_1P T11
U 1 1
P 13650 6250
F 0 "T11" V 13700 6300 50  0000 C CNN
F 1 "TestP" V 13650 6550 50  0001 C CNN
F 2 "TX2_Footprints:test_point" H 13850 6250 50  0001 C CNN
F 3 "" H 13850 6250 50  0001 C CNN
	1    13650 6250
	0    1    1    0   
$EndComp
Wire Wire Line
	9600 6050 9600 7050
Wire Wire Line
	11650 3150 11650 3450
Wire Wire Line
	11650 2850 11650 3150
Wire Wire Line
	11650 2550 11650 2850
Wire Wire Line
	11650 3450 11650 3750
Wire Wire Line
	11650 3750 11650 4050
Wire Wire Line
	11650 4050 11650 4350
Wire Wire Line
	11650 4350 11650 4650
Wire Wire Line
	11650 4650 11650 6050
Wire Wire Line
	11650 6050 11650 7050
Wire Wire Line
	11650 7050 11650 7850
Wire Wire Line
	9600 7050 9600 7850
Wire Wire Line
	14300 6750 14300 7100
Wire Wire Line
	14300 6450 14300 6750
Wire Wire Line
	14300 6150 14300 6450
Wire Wire Line
	14300 5850 14300 6150
Wire Wire Line
	14300 5500 14300 5850
Wire Wire Line
	14300 5150 14300 5500
Wire Wire Line
	14300 4850 14300 5150
Wire Wire Line
	14300 4550 14300 4850
Wire Wire Line
	14300 4250 14300 4550
Wire Wire Line
	9600 4650 9600 6050
Wire Wire Line
	9600 4350 9600 4650
Wire Wire Line
	9600 4050 9600 4350
Wire Wire Line
	9600 3750 9600 4050
Wire Wire Line
	9600 3450 9600 3750
Wire Wire Line
	9600 3150 9600 3450
Wire Wire Line
	9600 2850 9600 3150
Wire Wire Line
	9600 2550 9600 2850
Wire Wire Line
	4150 8350 4150 8600
Wire Wire Line
	4150 8250 4150 8350
Wire Wire Line
	6000 7050 6000 7850
Wire Wire Line
	6000 6050 6000 7050
Wire Wire Line
	6000 5550 6000 6050
Wire Wire Line
	6000 4650 6000 5550
Wire Wire Line
	6000 4350 6000 4650
Wire Wire Line
	6000 4050 6000 4350
Wire Wire Line
	6000 3750 6000 4050
Wire Wire Line
	6000 3450 6000 3750
Wire Wire Line
	6000 3150 6000 3450
Wire Wire Line
	6000 2850 6000 3150
Wire Wire Line
	6000 2550 6000 2850
Wire Wire Line
	4150 6050 4150 7050
Wire Wire Line
	4150 7050 4150 7850
Wire Wire Line
	4150 4650 4150 6050
Wire Wire Line
	4150 4350 4150 4650
Wire Wire Line
	4150 4050 4150 4350
Wire Wire Line
	4150 3750 4150 4050
Wire Wire Line
	4150 3450 4150 3750
Wire Wire Line
	4150 3150 4150 3450
Wire Wire Line
	4150 2850 4150 3150
Wire Wire Line
	4150 2550 4150 2850
Wire Wire Line
	9750 4750 9850 4750
Wire Wire Line
	11550 4750 12500 4750
Wire Wire Line
	5950 4750 6200 4750
Wire Wire Line
	4200 4750 4250 4750
Wire Wire Line
	5950 7950 6350 7950
Wire Wire Line
	6000 7850 6000 8200
Wire Wire Line
	4150 7850 4150 8250
Wire Wire Line
	11650 7850 11650 8450
Wire Wire Line
	11550 7950 11800 7950
Wire Wire Line
	9600 7850 9600 8450
Wire Wire Line
	5950 7450 6200 7450
Wire Wire Line
	11550 7450 11850 7450
Wire Wire Line
	4050 6150 4250 6150
Wire Wire Line
	9750 6150 9850 6150
Wire Wire Line
	11800 7950 11950 7950
Wire Wire Line
	11850 7450 11950 7450
Wire Wire Line
	12650 7150 12950 7150
Wire Wire Line
	14300 7100 14300 7300
Wire Wire Line
	14300 7300 14300 7550
Wire Wire Line
	14300 7550 14300 7750
Wire Wire Line
	14300 7750 14300 8300
$Comp
L TX2_Symbols:R R2
U 1 1
P 2850 2050
F 0 "R2" V 2930 2050 50  0000 C CNN
F 1 "0" V 2850 2050 50  0000 C CNN
F 2 "TX2_Footprints:R_0805" V 2780 2050 50  0001 C CNN
F 3 "" H 2850 2050 50  0001 C CNN
	1    2850 2050
	0    1    1    0   
$EndComp
$Comp
L TX2_Symbols:TEST_1P GND4
U 1 1
P 14550 7750
F 0 "GND4" V 14550 8050 50  0000 C CNN
F 1 "TestP" V 14650 7900 50  0001 C CNN
F 2 "TX2_Footprints:test_point" H 14750 7750 50  0001 C CNN
F 3 "" H 14750 7750 50  0001 C CNN
	1    14550 7750
	0    1    1    0   
$EndComp
$Comp
L TX2_Symbols:TEST_1P GND3
U 1 1
P 14550 7550
F 0 "GND3" V 14550 7850 50  0000 C CNN
F 1 "TestP" V 14650 7700 50  0001 C CNN
F 2 "TX2_Footprints:test_point" H 14750 7550 50  0001 C CNN
F 3 "" H 14750 7550 50  0001 C CNN
	1    14550 7550
	0    1    1    0   
$EndComp
$Comp
L TX2_Symbols:TEST_1P GND2
U 1 1
P 14550 7300
F 0 "GND2" V 14550 7600 50  0000 C CNN
F 1 "TestP" V 14650 7450 50  0001 C CNN
F 2 "TX2_Footprints:test_point" H 14750 7300 50  0001 C CNN
F 3 "" H 14750 7300 50  0001 C CNN
	1    14550 7300
	0    1    1    0   
$EndComp
$Comp
L TX2_Symbols:TEST_1P GND1
U 1 1
P 14550 7100
F 0 "GND1" V 14550 7400 50  0000 C CNN
F 1 "TestP" V 14650 7250 50  0001 C CNN
F 2 "TX2_Footprints:test_point" H 14750 7100 50  0001 C CNN
F 3 "" H 14750 7100 50  0001 C CNN
	1    14550 7100
	0    1    1    0   
$EndComp
$Comp
L TX2_Symbols:Conn_01x01 J26
U 1 1
P 14700 6750
F 0 "J26" H 14700 6850 50  0000 C CNN
F 1 "Conn_01x01" H 14700 6650 50  0000 C CNN
F 2 "TX2_Footprints:ground_probe" H 14700 6750 50  0001 C CNN
F 3 "" H 14700 6750 50  0001 C CNN
	1    14700 6750
	1    0    0    -1  
$EndComp
$EndSCHEMATC
